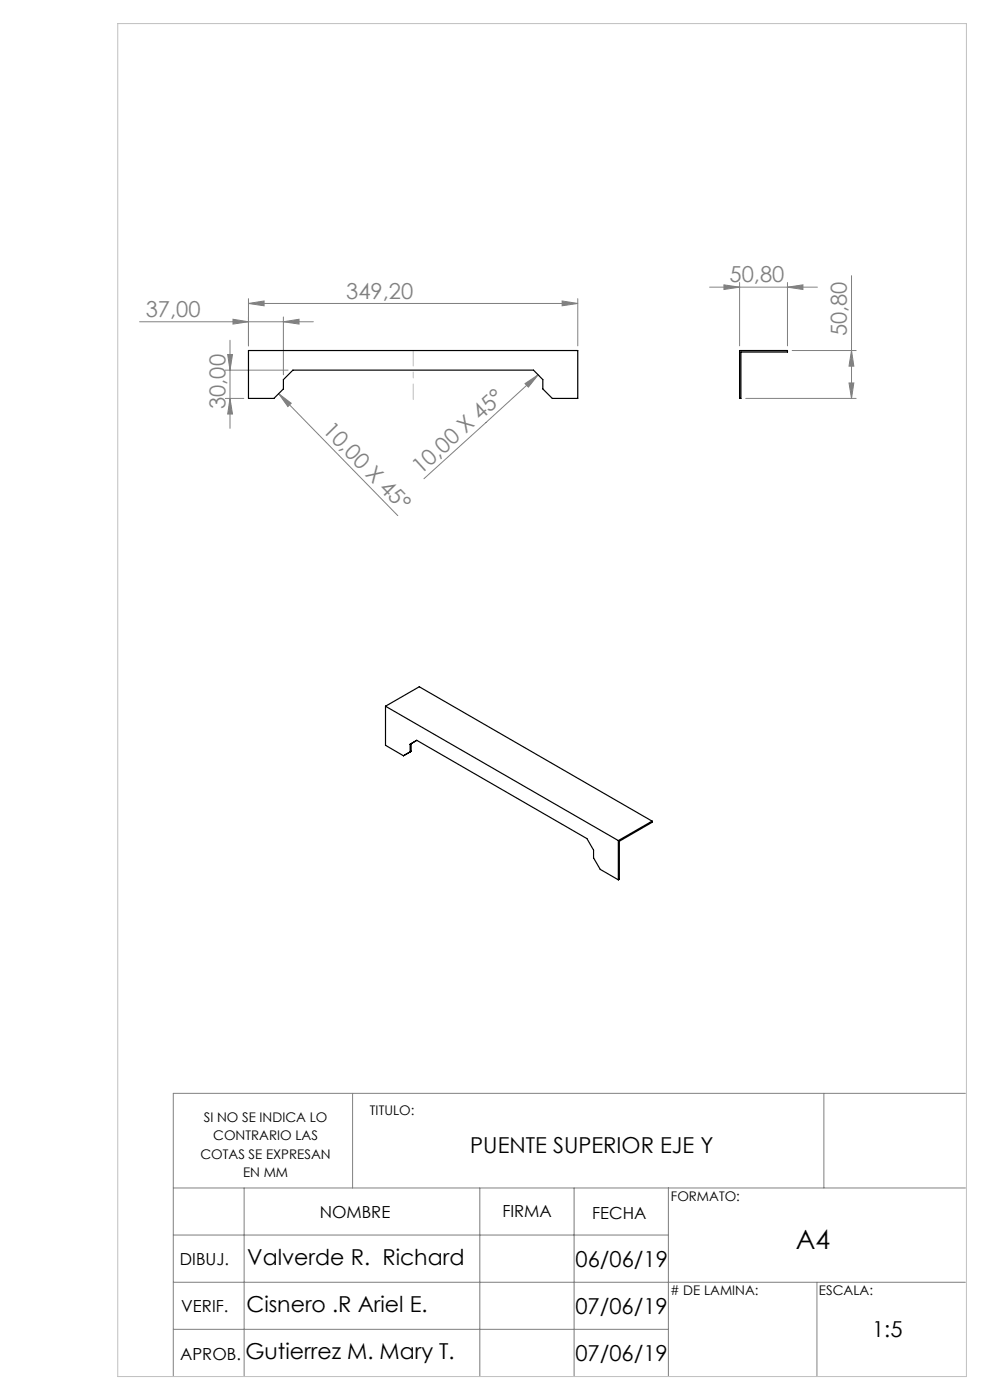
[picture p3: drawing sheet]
<svg xmlns="http://www.w3.org/2000/svg" width="210mm" height="297mm" viewBox="0 0 210 297" stroke-linecap="round" stroke-linejoin="round" font-family="sans-serif">
<g fill="none" stroke="#808080" stroke-width=".21">
<path d="M156.9 59.9v13.5M167 59.9v13.5M180.6 58.5v26M29.6 68.3h36.9M47.8 78.5h13.3M48.3 75.2h1l-.5 3.3zM48.8 72.2v18.7M49.4 67.7l3.3 .6-3.3 .5zM52.7 64.4l3.3-.6v1.1zM52.7 63.4v10M52.7 64.4h69.9M60.1 68.3l3.3-.6v1.1z"/>
<path d="M60.1 67.2v12.3M114.2 79.5l-24.3 22.1M119.2 63.8l3.4 .6-3.4 .5zM122.6 63.4v10M150.5 60.9h22.9M153.6 60.4l3.3 .5-3.3 .5zM167 60.9l3.3-.5v1zM168 74.4h13.6M180.6 74.4l.5 3.3h-1zM47.8 84.5h3.9M48.8 84.5l.5 3.3h-1zM59.1 83.5l2.7 2-.7 .8z"/>
<path d="M59.1 83.5l25.3 25.9M111.4 81.4l2.8-1.9-2.1 2.6zM158.2 84.5h23.4M180.1 81.2h1l-.5 3.3zM74.8 231.9v20.1M174.8 231.9v20.1M204.8 231.9h-168v60.1M36.8 252h168M51.8 252v40M101.8 252v40M121.8 252v40M141.8 252v40"/>
<path d="M36.8 262h105M36.8 272h168M173.3 272v20M36.8 282h105"/>
</g>
<path d="M87.7 74.3v10.5" fill="none" stroke="#c0c0c0" stroke-width=".21" stroke-dasharray="15.2 1.3 1.3 1.3" stroke-dashoffset="11.9"/>
<path d="M25 5h180v287h-180z" fill="none" stroke="#c0c0c0" stroke-width=".21"/>
<g fill="#808080">
<path d="M111.4 81.4l2.8-1.9-2.1 2.6z"/>
<path d="M59.1 83.5l2.7 2-.7 .8z"/>
<path d="M60.1 68.3l3.3-.6v1.1zM49.4 67.7l3.3 .6-3.3 .5z"/>
<path d="M180.1 81.2h1l-.5 3.3zM180.6 74.4l.5 3.3h-1z"/>
<path d="M48.3 75.2h1l-.5 3.3zM48.8 84.5l.5 3.3h-1z"/>
<path d="M52.7 64.4l3.3-.6v1.1zM119.2 63.8l3.4 .6-3.4 .5z"/>
<path d="M153.6 60.4l3.3 .5-3.3 .5zM167 60.9l3.3-.5v1z"/>
</g>
<g fill="none" stroke="#000" stroke-width=".25">
<path d="M52.7 74.4h69.9v10.1h-5.4l-2.1-2v-2l-1.9-2h-51.1l-2 2v2l-2 2h-5.4zM156.9 74.4h10.1v.3h-9.8v9.8h-.3zM81.8 149.8v8.3l3.8 2.2M81.8 149.8l49.4 28.5M81.8 149.8l7.1-4.1 49.4 28.5M87 157.9v1.6M87 159.5l-1.4 .8M87.2 157.8l-.2 .1M87.2 159.4l-.2 .1M87.2 157.8v1.6M87.2 159.4l-1.6 .9M88.4 157.1l36.1 20.8 1.4 2.4v1.7l1.4 2.4 3.9 2.3"/>
<path d="M88.4 157.1l-1.4 .8M88.4 157.1l-1.2 .7M131.2 178.3v8.4M138.3 174.2v.2l-6.9 4.1v8l-.2 .2M138.3 174.2l-7.1 4.1"/>
</g>
<text font-size="5.6" x="168.8" y="264.9">A4</text>
<g font-size="4.7" fill="#808080">
<text x="154.7" y="59.9">50,80</text>
<text x="73.5" y="63.3">349,20</text>
<text x="30.9" y="67.2">37,00</text>
<text x="179.6" y="71.4" transform="rotate(-90 179.6 71.4)">50,80</text>
<text x="47.8" y="86.8" transform="rotate(-90 47.8 86.8)">30,00</text>
<text x="68.3" y="91.4" transform="rotate(46 68.3 91.4)">10,00 X 45°</text>
<text x="89.3" y="100.8" transform="rotate(-42 89.3 100.8)">10,00 X 45°</text>
</g>
<g font-size="4.7">
<text x="99.8" y="244.7">PUENTE SUPERIOR EJE Y</text>
<text x="52.4" y="268.4">Valverde R. Richard</text>
<text x="122.1" y="268.8">06/06/19</text>
<text x="52.3" y="278.4">Cisnero .R Ariel E.</text>
<text x="122.1" y="278.8">07/06/19</text>
<text x="185" y="283.6">1:5</text>
<text x="52.1" y="288.3">Gutierrez M. Mary T.</text>
<text x="122.1" y="288.8">07/06/19</text>
</g>
<g font-size="3.5">
<text x="67.8" y="258.4">NOMBRE</text>
<text x="106.6" y="258.3">FIRMA</text>
<text x="125.6" y="258.5">FECHA</text>
<text x="38.2" y="268.4">DIBUJ.</text>
<text x="38.5" y="278.4">VERIF.</text>
<text x="38.2" y="288.5">APROB.</text>
</g>
<g font-size="2.8">
<text x="43.2" y="238.1">SI NO SE INDICA LO</text>
<text x="78.5" y="236.5">TITULO:</text>
<text x="42.5" y="245.8">COTAS SE EXPRESAN</text>
<text x="45.2" y="241.9">CONTRARIO LAS</text>
<text x="51.6" y="249.6">EN MM</text>
<text x="142.3" y="254.8">FORMATO:</text>
<text x="142.1" y="274.7"># DE LAMINA:</text>
<text x="173.7" y="274.6">ESCALA:</text>
</g>
</svg>
